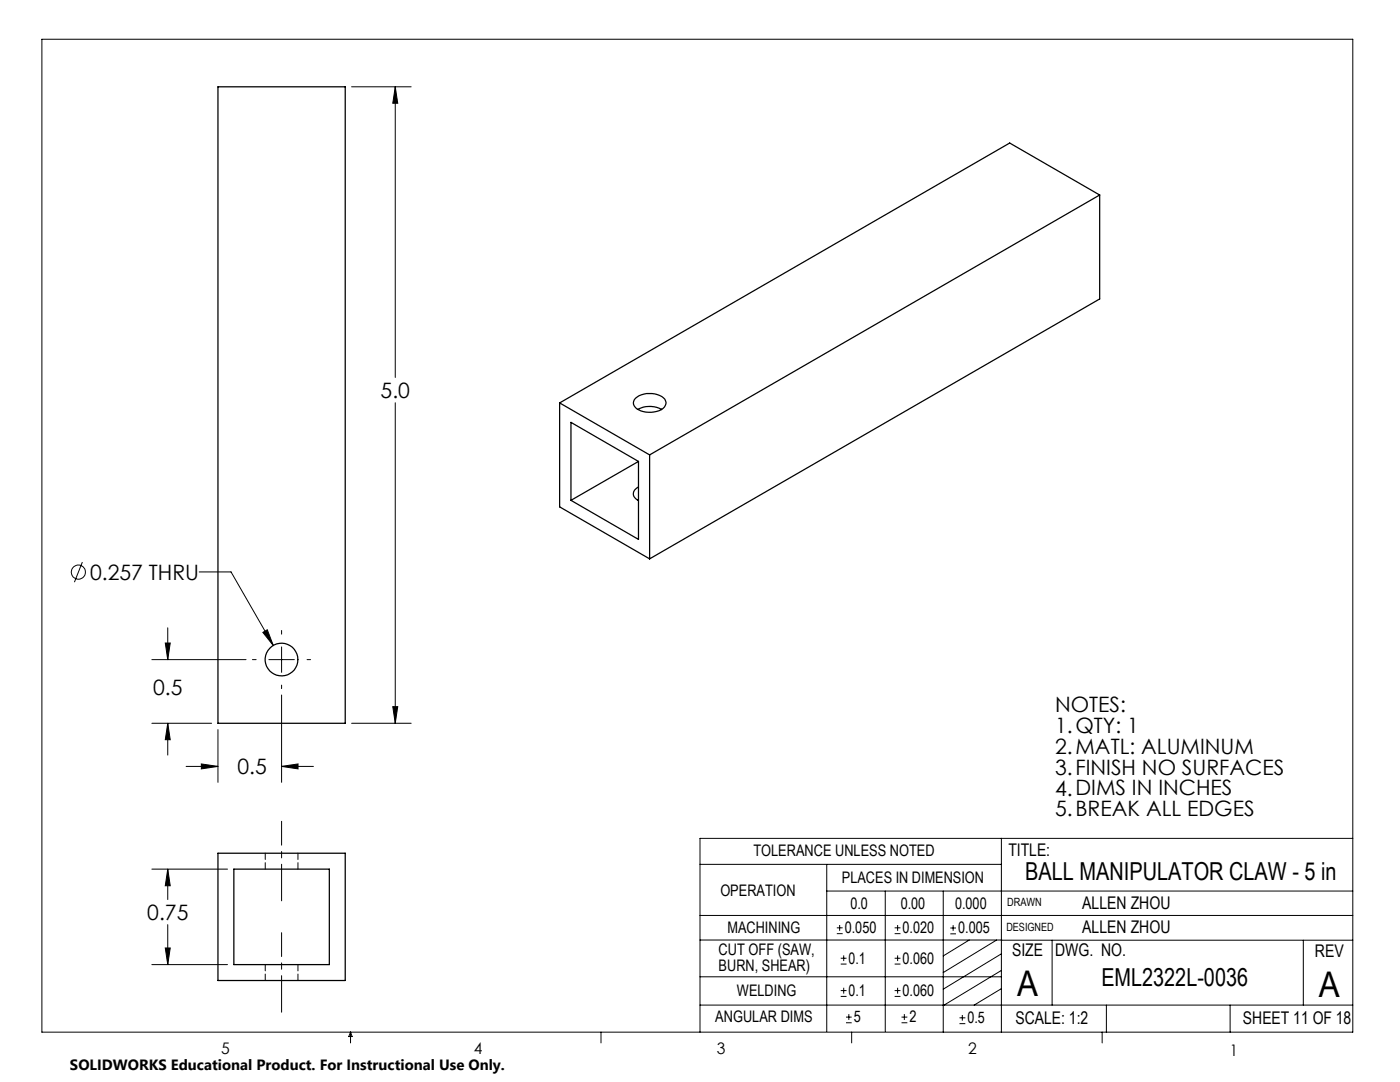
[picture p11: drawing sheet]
<svg xmlns="http://www.w3.org/2000/svg" width="279mm" height="216mm" viewBox="0 0 279 216" stroke-linecap="round" stroke-linejoin="round" font-family="sans-serif">
<g fill="none" stroke="#000" stroke-width=".2">
<path d="M8.4 7.8h261.6v198.2h-261.6zM70.2 17.3h11.9M78.9 17.3l.5 3.3h-1zM78.9 17.3v58M78.9 80.4v63.9M16.4 112.1l-1.5 4.1M39.8 114.1h6.3l8.4 14.7M30.3 131.6h18.8M33 128.3h1l-.5 3.3zM33.5 125.3v6.3M50.4 131.6h.7M52.5 126.2l.8-.5 1.2 3.1z"/>
<path d="M53.7 131.6h5M56.2 138.7v17.4M56.2 125.8v.7M56.2 129.1v5.1M56.2 136.7v.7M61.3 131.6h.7M30.3 144.3h11.9M33.5 144.3v6.4M33.5 144.3l.5 3.3h-1zM37.1 152.9h6.4M40.2 152.4l3.3 .5-3.3 .5zM43.5 145.6v10.5"/>
<path d="M56.2 152.9h6.3M56.2 152.9l3.3-.5v1zM70.2 144.3h11.9M78.4 141h1l-.5 3.3zM30.3 173.4h15.1M33.5 173.4v6.1M33.5 173.4l.5 3.3h-1zM139.7 172.5h60.1M165 177.8h105M165 172.5v33.3M176.7 177.8v28M188.2 177.8v28.2"/>
<path d="M199.8 167.3v38.7M270 167.3h-130.3v38.7M30.3 192.5h15.1M33 189.2h1l-.5 3.3zM33.5 184.5v8M139.7 182.7h130.3M139.7 187.6h60.2M139.7 194.9h60.1M167 186.3h1.2M167 185.1h1.2M167.6 184.6v1.1M167.8 198.8h1.1"/>
<path d="M167.8 197.7h1.1M167.8 192.4h1.1M167.8 191.2h1.1M168.4 190.6v1.2M168.4 197.1v1.2M178.5 198.8h1.2M178.5 197.7h1.2M178.5 192.4h1.2M178.5 191.2h1.2M178.5 186.3h1.2M178.5 185.1h1.2M179.1 184.6v1.1"/>
<path d="M179.1 190.6v1.2M179.1 197.1v1.2M189.7 185.2h1.1M189.7 186.3h1.1M190.2 184.6v1.1M193.4 187.6l-5.2 3.1M198.9 187.6l-10.7 6.5M199.8 187.6h70.2M199.8 197.3l-5.4 3.3M199.8 193.6l-11.6 7.1M199.8 190.3l-11.6 7.1M210 187.6v13"/>
<path d="M260.1 187.6v13M70 206v2.1M70 206l.3 .8h-.7zM119.9 206v2.1M139.7 200.6h130.3M168.8 204.1h1.2M168.8 203h1.2M169.4 202.4v1.1M170 206v2.1M179.9 204.1h1.2M179.9 203h1.2M180.5 202.4v1.1"/>
<path d="M191.5 204.3h1.2M191.5 203.1h1.2M192.1 202.5v1.2M220 206v2.1M220.8 200.6v5.4M245.5 200.6v5.4"/>
<circle cx="15.6" cy="114.2" r="1.4"/>
</g>
<path d="M56.2 179.8v-15.9M56.2 202v-15.9" fill="none" stroke="#000" stroke-width=".2" stroke-dasharray="15.2 1.3 1.3 1.3" stroke-dashoffset="7.9"/>
<path d="M33.5 173.4l.5 3.3h-1zM33 189.2h1l-.5 3.3zM78.9 17.3l.5 3.3h-1zM78.4 141h1l-.5 3.3zM52.5 126.2l2 2.6-1.2-3.1zM40.2 152.4l3.3 .5-3.3 .5zM56.2 152.9l3.3-.5v1zM33.5 144.3l.5 3.3h-1zM33 128.3h1l-.5 3.3z" fill="#000"/>
<g fill="none" stroke="#000" stroke-width=".25">
<path d="M43.5 17.3h25.4v127h-25.4zM219.5 38.9v20.8l-89.9 51.8M219.5 38.9l-89.9 51.9M219.5 38.9l-18-10.4-89.8 51.9M126.9 79.4a4.7 4.7 0 0 1 5.8 .3 1.57 1.57 0 0 1-1.1 2.3 4.8 4.8 0 0 1-4.8-.7 1.21 1.21 0 0 1 .1-1.9zM111.7 80.4l17.9 10.4M111.7 80.4v20.7l17.9 10.4M127.3 81.7a5 5 0 0 1 4.7 0M127.4 97.2a1.41 1.41 0 0 0-1 1.3 1.41 1.41 0 0 0 1 1.4M127.4 99.8h-.1M127.4 92.1v15.5l-13.5-7.8M127.4 92.1l-13.5-7.8v15.5"/>
<path d="M127.4 92.1l-13.5 7.7M129.6 90.8v20.7M43.5 170.3h25.4v25.4h-25.4zM46.7 173.4h19v19.1h-19z"/>
<circle cx="56.2" cy="131.6" r="3.3"/>
</g>
<path d="M52.9 170.2v3.2M59.5 173.4v-3.2M52.9 192.5v3.1M59.5 195.6v-3.1" fill="none" stroke="#000" stroke-width=".2" stroke-dasharray="1.3 .6"/>
<g font-size="7.1">
<text x="203" y="198.7">A</text>
<text x="263.2" y="198.9">A</text>
</g>
<g font-size="4.9">
<text x="204.6" y="175.7">BALL MANIPULATOR CLAW - 5 in</text>
<text x="219.8" y="196.7">EML2322L-0036</text>
</g>
<g font-size="4.2">
<text x="76" y="79.4">5.0</text>
<text x="18" y="115.7">0.257 THRU</text>
<text x="30.6" y="138.6">0.5</text>
<text x="210.6" y="142">NOTES:</text>
<text x="210.6" y="146.2">1.QTY: 1</text>
<text x="47.4" y="154.5">0.5</text>
<text x="210.6" y="150.4">2.MATL: ALUMINUM</text>
<text x="210.6" y="154.6">3.FINISH NO SURFACES</text>
<text x="210.6" y="158.7">4.DIMS IN INCHES</text>
<text x="210.6" y="162.9">5.BREAK ALL EDGES</text>
<text x="29.4" y="183.6">0.75</text>
</g>
<g font-size="3.5">
<text x="201.2" y="170.7">TITLE:</text>
<text x="216" y="181.4">ALLEN ZHOU</text>
<text x="202" y="190.8">SIZE</text>
<text x="210.6" y="190.8">DWG. NO.</text>
<text x="216" y="186.2">ALLEN ZHOU</text>
<text x="262.4" y="190.9">REV</text>
<text x="202.7" y="204.4">SCALE: 1:2</text>
<text x="248.1" y="204.4">SHEET 11 OF 18</text>
</g>
<g font-size="3.2">
<text x="150.4" y="170.8">TOLERANCE UNLESS NOTED</text>
<text x="143.8" y="178.9">OPERATION</text>
<text x="168" y="176.2">PLACES IN DIMENSION</text>
<text x="169.7" y="181.4">0.0</text>
<text x="179.8" y="181.4">0.00</text>
<text x="190.6" y="181.4">0.000</text>
<text x="143.4" y="190.5">CUT OFF (SAW,</text>
<text x="145.2" y="186.2">MACHINING</text>
<text x="168.6" y="186.2">0.050</text>
<text x="180.1" y="186.2">0.020</text>
<text x="191.2" y="186.2">0.005</text>
<text x="143.4" y="193.7">BURN, SHEAR)</text>
<text x="169.4" y="192.3">0.1</text>
<text x="180.1" y="192.3">0.060</text>
<text x="147.1" y="198.7">WELDING</text>
<text x="169.4" y="198.7">0.1</text>
<text x="180.1" y="198.7">0.060</text>
<text x="142.8" y="204">ANGULAR DIMS</text>
<text x="170.4" y="204">5</text>
<text x="181.5" y="204">2</text>
<text x="193.1" y="204.2">0.5</text>
<text x="44.2" y="210.4">5</text>
<text x="94.6" y="210.3">4</text>
<text x="143.1" y="210.4">3</text>
<text x="193.2" y="210.3">2</text>
<text x="245.4" y="210.6">1</text>
</g>
<text font-size="3" x="14" y="213.5">SOLIDWORKS Educational Product. For Instructional Use Only.</text>
<g font-size="2.3">
<text x="200.8" y="185.7">DESIGNED</text>
<text x="201" y="180.9">DRAWN</text>
</g>
</svg>
